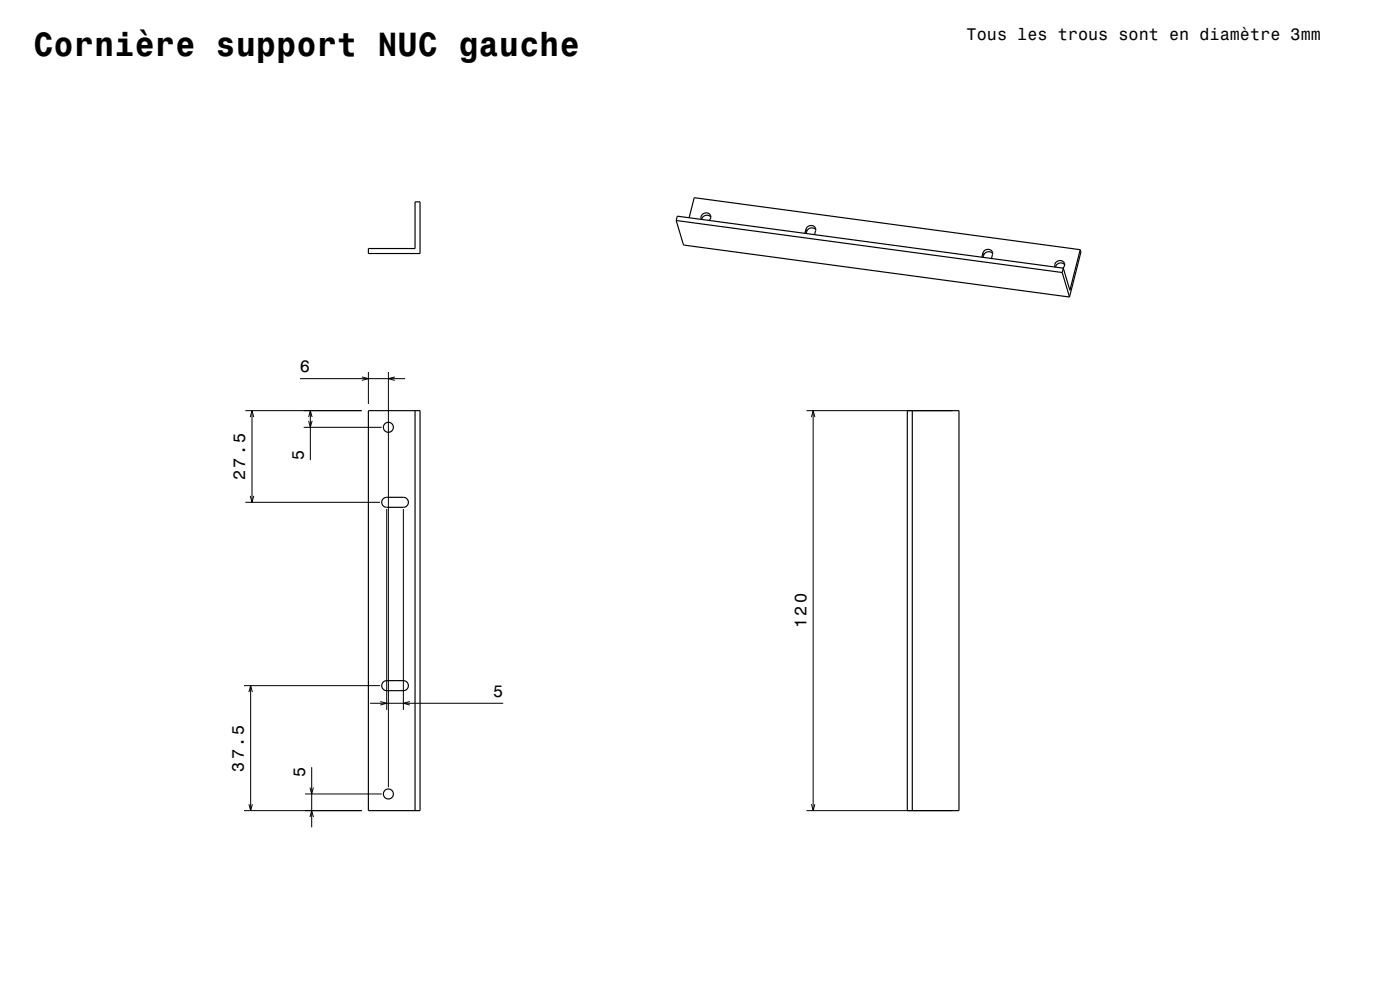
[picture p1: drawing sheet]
<svg xmlns="http://www.w3.org/2000/svg" width="420mm" height="297mm" viewBox="0 0 420 297" stroke-linecap="round" stroke-linejoin="round" font-family="sans-serif">
<g fill="none" stroke="#000" stroke-width=".3">
<path d="M241.8 68.8l.2 .7M294.9 75.9l.2 .7M90 113.6h31.5M108.6 113.1l1.9 .5-1.9 .5M110.5 111.6v9.6M116.5 111.6v124.6M118.4 113.1l-1.9 .5 1.9 .5M73.6 123.2h34.9M75.1 125.1l.5-1.9 .5 1.9M75.6 123.2v27.5M91.1 128.2h23.4M92.6 126.3l.5 1.9 .5-1.9"/>
<path d="M92.6 125.1l.5-1.9 .5 1.9M93.1 123.2v14.9M241.9 123.2h43.8M243.4 125.1l.5-1.9 .6 1.9M243.9 123.2v120M73.6 150.7h40.4M75.1 148.8l.5 1.9 .5-1.9M116 152.7v60.3M121 152.7v60.3M73.2 205.7h40.8M74.7 207.6l.5-1.9 .5 1.9M75.2 205.7v37.5"/>
<path d="M111 211h40M114.1 210.5l1.9 .5-1.9 .5M122.9 210.5l-1.9 .5 1.9 .5M91.5 238.2h23M93 236.3l.5 1.9 .5-1.9M93.5 230.2v18M73.2 243.2h35.3M74.7 241.3l.5 1.9 .5-1.9M93 245.1l.5-1.9 .5 1.9M241.9 243.2h43.8M243.4 241.3l.5 1.9 .6-1.9"/>
</g>
<g fill="none" stroke="#000" stroke-width=".35">
<path d="M110.5 74.6h14v-14h1.5v15.5h-15.5zM202.9 66.2l2.2 7.3 115.8 15.6M202.9 66.2l.3-1.4 115.8 15.7M202.9 66.2l115.8 15.6M206.7 65.3l1.6-6 115.8 15.6M210.4 65.8a1.42 1.42 0 0 1 1.2-1.9 1.42 1.42 0 0 1 1.5 1.7l-.4 .5M213.3 65.1a1.58 1.58 0 0 0-1.6-.5 1.58 1.58 0 0 0-1.2 1.2M241.5 70l.3-1.2a1.47 1.47 0 0 1 1.6-1.2 1.47 1.47 0 0 1 1.3 1.6l-.3 1.2M244.7 68.9a1.65 1.65 0 0 0-1.8-.4 1.65 1.65 0 0 0-1 1.6M294.6 77.2l.3-1.3a1.47 1.47 0 0 1 1.6-1.1 1.47 1.47 0 0 1 1.3 1.5l-.4 1.2M297.8 76.1a1.65 1.65 0 0 0-1.8-.5 1.65 1.65 0 0 0-1.1 1.6M319.4 79.4a1.58 1.58 0 0 0-1.6-.5 1.58 1.58 0 0 0-1.2 1.2"/>
<path d="M324.1 74.9l-3.1 12.2-2-6.6M324.1 74.9l.2 .7-3.4 13.5M316.6 80.1a1.43 1.43 0 0 1 1.2-1.9 1.43 1.43 0 0 1 1.5 1.7l-.4 .5M318.7 81.8l2.2 7.3M319 80.5l-.3 1.3M110.5 123.2h15.5v120h-15.5zM124.5 123.2v120M272.2 123.2h15.5v120h-15.5zM273.7 123.2v120M114.9 149.7l.9-.5h5.2a1.5 1.5 0 0 1 1.5 1.5 1.5 1.5 0 0 1-1.5 1.5h-5a1.5 1.5 0 0 1-1.4-.9 1.5 1.5 0 0 1 .3-1.6zM114.9 204.7l1.1-.5h5a1.5 1.5 0 0 1 1.5 1.5 1.5 1.5 0 0 1-1.5 1.5h-5a1.5 1.5 0 0 1-1.4-.9 1.5 1.5 0 0 1 .3-1.6z"/>
<circle cx="116.5" cy="128.2" r="1.5"/>
<circle cx="116.5" cy="238.2" r="1.5"/>
</g>
<text font-size="10.1" x="10" y="16.7">Cornière support NUC gauche</text>
<g font-size="5">
<text x="290" y="11.9">Tous les trous sont en diamètre 3mm</text>
<text x="90" y="111.6">6</text>
<text x="91.1" y="138.1" transform="rotate(-90 91.1 138.1)">5</text>
<text x="73.6" y="144.1" transform="rotate(-90 73.6 144.1)">27.5</text>
<text x="241.9" y="188.5" transform="rotate(-90 241.9 188.5)">120</text>
<text x="147.9" y="209">5</text>
<text x="73.2" y="231.6" transform="rotate(-90 73.2 231.6)">37.5</text>
<text x="91.5" y="233.2" transform="rotate(-90 91.5 233.2)">5</text>
</g>
</svg>
